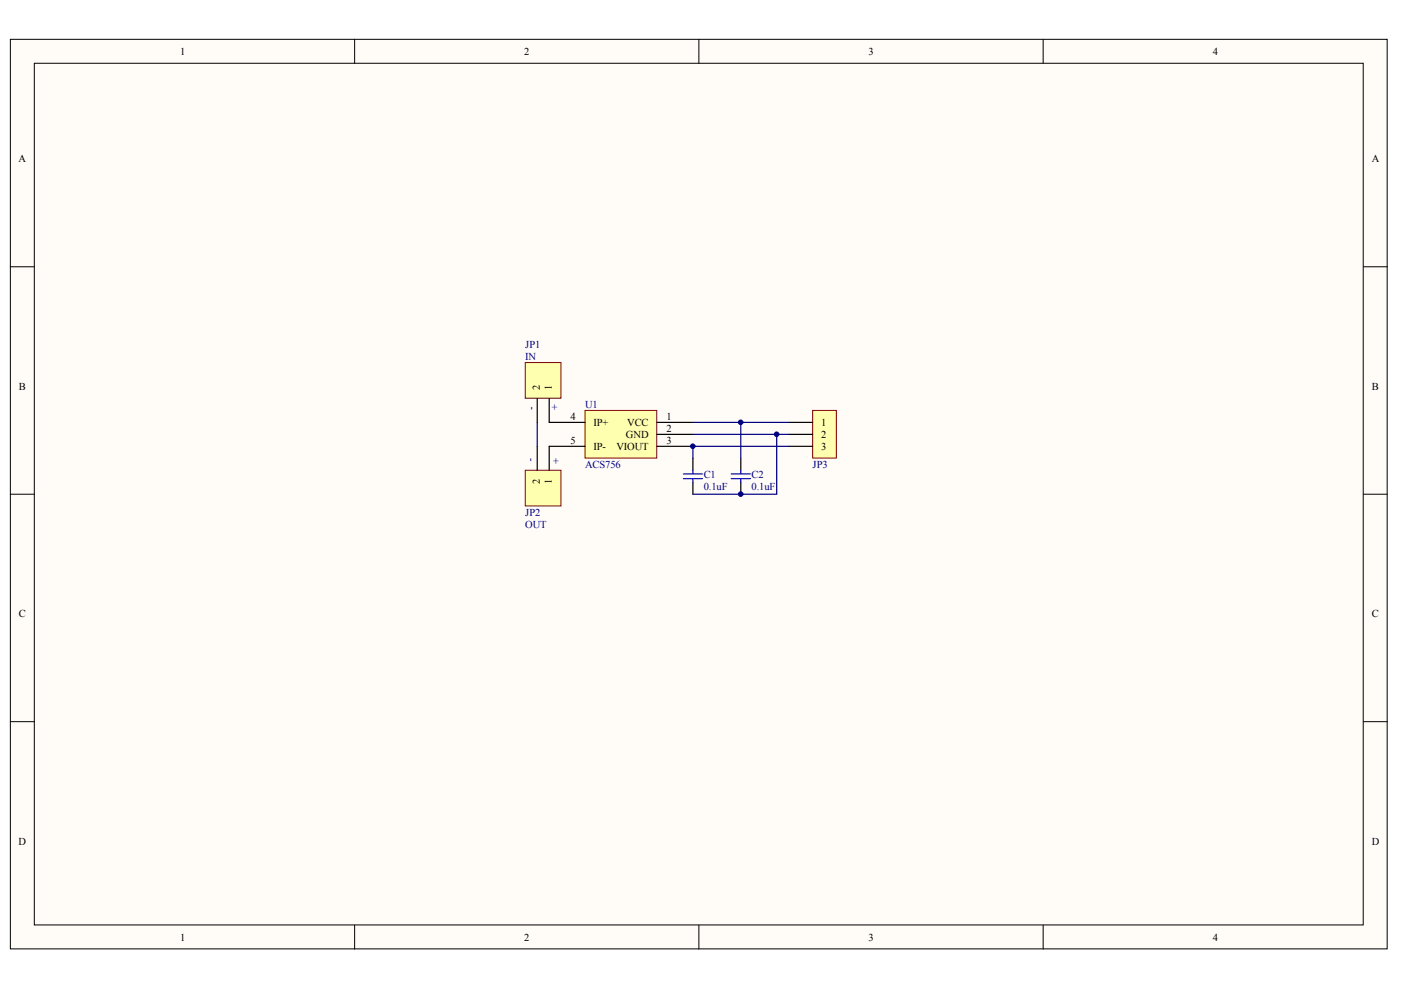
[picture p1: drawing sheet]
<svg xmlns="http://www.w3.org/2000/svg" width="297mm" height="210mm" viewBox="0 0 297 210" stroke-linecap="round" stroke-linejoin="round" font-family="sans-serif">
<g fill="#fffcf8" stroke="#000" stroke-width=".21">
<path d="M2.2 8.3h291.9v192.9h-291.9z"/>
<path d="M7.3 13.4h281.7v182.7h-281.7z"/>
</g>
<path d="M75.2 8.3v5.1M148.2 8.3v5.1M221.2 8.3v5.1M2.2 56.6h5.1M289.1 56.6h5.1M2.2 104.8h5.1M289.1 104.8h5.1M2.2 153h5.1M289.1 153h5.1M75.2 196.2v5M148.2 196.2v5M221.2 196.2v5" fill="none" stroke="#000" stroke-width=".21"/>
<path d="M124 87h15.2v10.1h-15.2z" fill="#ffffb0" stroke="#800000" stroke-width=".21"/>
<path d="M116.4 89.6h7.7M116.4 94.6h7.7M139.3 89.6h7.6M139.3 92.1h7.6M139.3 94.6h7.6M146.9 97.2v2.5M146.9 102.2v2.6" fill="none" stroke="#000" stroke-width=".25"/>
<path d="M146.9 99.7v.8M144.9 101.5h4M144.9 100.5h4M146.9 101.5v.7" fill="none" stroke="#00f" stroke-width=".25"/>
<path d="M172.3 87h5v10.1h-5z" fill="#ffffb0" stroke="#800000" stroke-width=".21"/>
<path d="M157.1 97.2v2.5M167.2 89.6h5.1M167.2 92.1h5.1M167.2 94.6h5.1M157.1 102.2v2.6" fill="none" stroke="#000" stroke-width=".25"/>
<path d="M157.1 99.7v.8M155 101.5h4.1M155 100.5h4.1M157.1 101.5v.7" fill="none" stroke="#00f" stroke-width=".25"/>
<path d="M113.9 89.6v5M146.9 92.1h20.3M146.9 89.6h20.3M157.1 89.6v7.6M164.7 92.1v12.7h-17.8M167.2 94.6h-20.3v2.6" fill="none" stroke="#000080" stroke-width=".25"/>
<path d="M111.4 76.9h7.5v7.5h-7.5z" fill="#ffffb0" stroke="#800000" stroke-width=".21"/>
<path d="M113.9 84.5v5.1M116.4 84.5v5.1" fill="none" stroke="#000" stroke-width=".25"/>
<path d="M111.4 99.7h7.5v7.6h-7.5z" fill="#ffffb0" stroke="#800000" stroke-width=".21"/>
<path d="M113.9 94.6v5.1M116.4 94.6v5.1" fill="none" stroke="#000" stroke-width=".25"/>
<g fill="#000080" stroke="#000080" stroke-width=".21">
<circle cx="146.9" cy="94.6" r=".48"/>
<circle cx="157" cy="104.8" r=".48"/>
<circle cx="157" cy="89.5" r=".48"/>
<circle cx="164.7" cy="92.1" r=".48"/>
</g>
<g font-size="2.2">
<text x="38.2" y="11.6">1</text>
<text x="111.2" y="11.6">2</text>
<text x="184.2" y="11.6">3</text>
<text x="257.1" y="11.6">4</text>
<text x="3.9" y="34.4">A</text>
<text x="290.8" y="34.4">A</text>
<text x="4" y="82.7">B</text>
<text x="114.5" y="82.7" transform="rotate(-90 114.5 82.7)">2</text>
<text x="117" y="82.7" transform="rotate(-90 117 82.7)">1</text>
<text x="290.9" y="82.7">B</text>
<text x="120.9" y="89">4</text>
<text x="141.3" y="89">1</text>
<text x="120.9" y="94.1">5</text>
<text x="125.8" y="90.3">IP+</text>
<text x="125.8" y="95.4">IP-</text>
<text x="130.7" y="95.4">VIOUT</text>
<text x="132.7" y="92.8">GND</text>
<text x="133" y="90.3">VCC</text>
<text x="141.3" y="91.5">2</text>
<text x="141.3" y="94.1">3</text>
<text x="174.1" y="90.3">1</text>
<text x="174.1" y="92.8">2</text>
<text x="174.1" y="95.4">3</text>
<text x="114.5" y="102.6" transform="rotate(-90 114.5 102.6)">2</text>
<text x="117" y="102.6" transform="rotate(-90 117 102.6)">1</text>
<text x="4" y="130.9">C</text>
<text x="290.9" y="130.9">C</text>
<text x="3.9" y="179.1">D</text>
<text x="290.8" y="179.1">D</text>
<text x="38.2" y="199.4">1</text>
<text x="111.2" y="199.4">2</text>
<text x="184.2" y="199.4">3</text>
<text x="257.1" y="199.4">4</text>
</g>
<g font-size="2.2" fill="#000080">
<text x="111.4" y="73.8">JP1</text>
<text x="111.4" y="76.3">IN</text>
<text x="113.3" y="87" transform="rotate(-90 113.3 87)">-</text>
<text x="118.4" y="87" transform="rotate(-90 118.4 87)">+</text>
<text x="124.1" y="86.5">U1</text>
<text x="112.1" y="97.2" transform="rotate(90 112.1 97.2)">-</text>
<text x="117.1" y="97.2" transform="rotate(90 117.1 97.2)">+</text>
<text x="124.1" y="99.2">ACS756</text>
<text x="149.2" y="101.4">C1</text>
<text x="159.3" y="101.4">C2</text>
<text x="172.3" y="99.2">JP3</text>
<text x="149.2" y="104">0.1uF</text>
<text x="159.3" y="104">0.1uF</text>
<text x="111.4" y="109.3">JP2</text>
<text x="111.4" y="111.9">OUT</text>
</g>
</svg>
